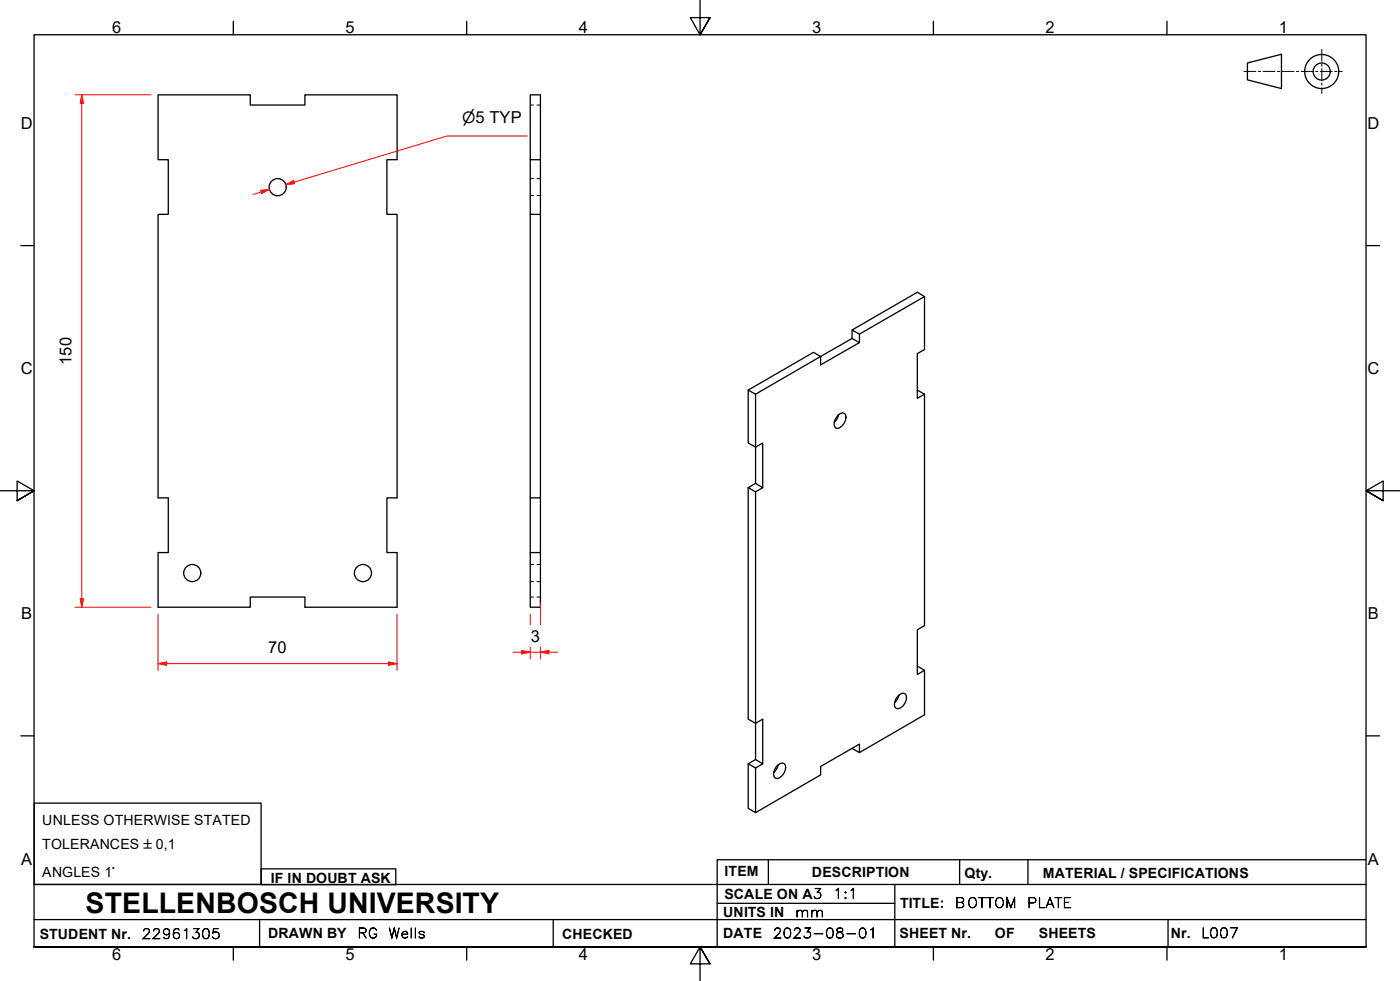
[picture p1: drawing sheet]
<svg xmlns="http://www.w3.org/2000/svg" width="410mm" height="287mm" viewBox="0 0 410 287" stroke-linecap="round" stroke-linejoin="round" font-family="sans-serif">
<!-- layer: Visible Edges(ISO) -->
<g fill="none" stroke="#000" stroke-width=".38">
<path d="M46.3 27.8h27v2.9h16v-2.9h27v19h-3v16h3v82.9h-3v16h3v16.1h-27v-3h-16v3h-27v-16.1h3v-16h-3v-82.9h3v-16h-3zM155.3 46.8v16h2.9M158.2 46.8h-2.9v-19h2.9v35M155.3 62.8v82.9h2.9v-82.9M249.5 96.6v2.5l2.2 1.2-11.4 6.5v-2.5l9.2-5.2M270.7 86.8l-19 11M219.1 114.2v15.5l2.1 1.2 2.1-1.2v13.1M221.2 115.4l-2.1-1.2 19.1-11.1 2.1 1.2-19.1 11.1v26.1l2.1 1.3-2.1 1.2M251.7 100.3v-2.5l-2.2-1.2 19.1-11.1 2.1 1.3v15.5l-2.1 1.2v13.1l2.1-1.2-2.1-1.2M270.7 115.4v67.7l-2.1 1.3v13l2.1-1.2M245.3 121.6l1.3-.7 .6 .1a2.48 2.48 0 0 1-.6 3.6l-1.3 .8-.6-.1a2.2 2.2 0 0 1 0-2.9zM245.6 121.4l-.3 .9-1.1 1.3"/>
<path d="M155.3 145.7v16M158.2 145.7v32.1h-2.9v-16.1h2.9M219.1 142.8v67.7l2.1 1.2v-67.7M221.2 141.5l-2.1 1.3 2.1 1.2M268.6 195l2.1 1.2v13l-19 11.1-2.2-1.2M263 203.7l1.4-.8 .5 .1a2.55 2.55 0 0 1-.5 3.7l-1.4 .8-.6-.2a2.48 2.48 0 0 1 .6-3.6zM263.3 203.5l-1.4 2.3M219.1 223.6l2.1 1.2v13.1l-2.1-1.3zM219.1 223.6l2.1-1.3 2.1 1.3-2.1 1.2M221.2 222.3v-10.6l2.1-1.2v13.1M227.6 224.1l1.4-.8 .6 .2a2.48 2.48 0 0 1-.6 3.6l-1.4 .8-.6-.1a2.55 2.55 0 0 1 .6-3.7zM227.9 223.9l-.3 .8-1 1.4"/>
<path d="M251.7 220.3v-2.5l-11.4 6.6v2.4l-19.1 11.1"/>
<circle cx="81.3" cy="54.8" r="2.51"/>
<circle cx="56.3" cy="167.7" r="2.51"/>
<circle cx="106.3" cy="167.7" r="2.51"/>
</g>
<!-- layer: Hidden Edges(ISO) -->
<path d="M155.3 30.7h.9M157.2 30.7h1M155.3 52.3h.9M155.3 57.2h.9M157.2 52.3h1M157.2 57.2h1M155.3 174.8h.9M155.3 165.2h.9M155.3 170.3h.9M157.2 174.8h1M157.2 165.2h1M157.2 170.3h1" fill="none" stroke="#000" stroke-width=".29"/>
<!-- layer: Border_0 -->
<g fill="none" stroke="#000" stroke-width=".38">
<path d="M68.3 6.2v4M136.7 6.2v4M205 .1v10.1l-2.9-5h5.8l-2.9 5 2.9-5M273.3 6.2v4M341.7 6.2v4M6.1 71.9h3.9M400 71.9h3.9M0 143.7h10l-5-2.9v5.8l5-2.9-5 2.9M410 143.7h-10l5-2.9v5.8l-5-2.9 5 2.9M6.1 215.4h3.9M400 215.4h3.9M10 277.2v-267h390v267h-390h390"/>
<path d="M68.3 277.2v3.9M136.7 277.2v3.9M273.3 277.2v3.9M341.7 277.2v3.9M207.9 282.1l-2.9-4.9 2.9 4.9h-5.8l2.9-4.9v10"/>
</g>
<!-- layer: Sketch Geometry(ISO) -->
<g fill="none" stroke="#000" stroke-width=".38">
<path d="M365.3 18.4l9.9-2.5v10l-9.9-2.5zM10 235.1h66.5v23.8h-66.5zM10 258.9h390M76.5 254.3h39.4v4.7h-39.4zM225 251.7v7.2M262 258.9v18.3M281 251.7v7.2M301 251.7v7.2M400 251.7h-190v25.5M10 277.2h390M10 269.2h390M76 269.2v8"/>
<path d="M162 269.2v8M210 264.4h52M342 269.2v8"/>
<circle cx="387" cy="20.9" r="5"/>
<circle cx="387" cy="20.9" r="2.51"/>
</g>
<g fill="none" stroke="#000" stroke-width=".29">
<path d="M387 14.5v3.5M387 18.7v.7M364.2 20.9h3.5M368.4 20.9h.7M369.8 20.9h3.5M374 20.9h.7M375.4 20.9h3.5M379.6 20.9h.7M381 20.9h3.5M385.2 20.9h.7M386.6 20.9h3.5M387 20.1v3.5"/>
<path d="M387 24.3v.7M387 25.7v1.7M390.8 20.9h.7M392.2 20.9h.8"/>
</g>
<!-- layer: Dimensions(ISO) -->
<path d="M23.9 27.8v2.4" fill="none" stroke="#f00" stroke-width=".29"/>
<path d="M23.9 27.8l.5 2.4h-.9z" fill-rule="evenodd" fill="#f00"/>
<path d="M23.9 27.8l.5 2.4h-.9zM23.9 175.3v2.5" fill="none" stroke="#f00" stroke-width=".29"/>
<path d="M23.5 175.3h.9l-.5 2.5z" fill-rule="evenodd" fill="#f00"/>
<path d="M22 27.8h22.3M23.9 30.2v145.1M22 177.8h22.3M23.5 175.3h.9l-.5 2.5zM46.3 194.3h2.5" fill="none" stroke="#f00" stroke-width=".29"/>
<path d="M46.3 194.3l2.5-.5v1z" fill-rule="evenodd" fill="#f00"/>
<path d="M46.3 194.3l2.5-.5v1zM113.8 194.3h2.5" fill="none" stroke="#f00" stroke-width=".29"/>
<path d="M113.8 193.8l2.5 .5-2.5 .5z" fill-rule="evenodd" fill="#f00"/>
<path d="M46.3 179.8v16.4M116.3 179.8v16.4M48.8 194.3h65M113.8 193.8l2.5 .5-2.5 .5zM152.7 190.9h2.6" fill="none" stroke="#f00" stroke-width=".29"/>
<path d="M152.7 190.4l2.6 .5-2.6 .5z" fill-rule="evenodd" fill="#f00"/>
<path d="M152.7 190.4l2.6 .5-2.6 .5zM158.2 190.9h2.5" fill="none" stroke="#f00" stroke-width=".29"/>
<path d="M158.2 190.9l2.5-.5v1z" fill-rule="evenodd" fill="#f00"/>
<path d="M86.1 53.3l-2.4 .8M155.3 179.8v3M158.2 176.7v6.1M150.2 190.9h2.5M155.3 190.9h2.9M155.3 189.4v3.5M158.2 190.9l2.5-.5v1zM158.2 189.4v3.5M160.7 190.9h2.6" fill="none" stroke="#f00" stroke-width=".29"/>
<path d="M83.7 54.1l2.2-1.3 .3 1z" fill-rule="evenodd" fill="#f00"/>
<path d="M78.9 55.4l-2.4 .8M83.7 54.1l2.2-1.3 .3 1z" fill="none" stroke="#f00" stroke-width=".29"/>
<path d="M76.3 55.7l2.6-.3-2.3 1.3z" fill-rule="evenodd" fill="#f00"/>
<path d="M154.4 39.8h-23.6l-47.1 14.3M76.3 55.7l2.6-.3-2.3 1.3zM76.5 56.2l-2.4 .7" fill="none" stroke="#f00" stroke-width=".29"/>
<text font-size="8.3" x="25.1" y="267.2">STELLENBOSCH UNIVERSITY</text>
<g font-size="4.8">
<text x="32.8" y="9.7">6</text>
<text x="101.2" y="9.7">5</text>
<text x="169.5" y="9.7">4</text>
<text x="237.8" y="9.7">3</text>
<text x="306.1" y="9.7">2</text>
<text x="374.5" y="9.7">1</text>
<text x="6.1" y="37.8">D</text>
<text x="400.4" y="37.8">D</text>
<text x="20.9" y="106.8" transform="rotate(-90 20.9 106.8)">150</text>
<text x="6.1" y="109.6">C</text>
<text x="400.4" y="109.6">C</text>
<text x="6.2" y="181.3">B</text>
<text x="400.5" y="181.3">B</text>
<text x="78.5" y="191.1">70</text>
<text x="155.4" y="187.8">3</text>
<text x="6.2" y="253.1">A</text>
<text x="400.5" y="253.1">A</text>
<text x="32.8" y="281.1">6</text>
<text x="101.2" y="281.1">5</text>
<text x="169.5" y="281.1">4</text>
<text x="237.8" y="281.1">3</text>
<text x="306.1" y="281.1">2</text>
<text x="374.5" y="281.1">1</text>
</g>
<text font-size="4.6" x="135.3" y="36">⌀5 TYP</text>
<g font-size="4.1">
<text x="12.4" y="241.5">UNLESS OTHERWISE STATED</text>
<text x="12.4" y="248.5">TOLERANCES ±0,1</text>
<text x="12.4" y="256.6">ANGLES 1°</text>
<text x="212.2" y="256.5">ITEM</text>
<text x="237.7" y="256.7">DESCRIPTION</text>
<text x="282.4" y="256.9">Qty.</text>
<text x="305.4" y="256.9">MATERIAL / SPECIFICATIONS</text>
<text x="79.3" y="258.5">IF IN DOUBT ASK</text>
<text x="212.1" y="263">SCALE ON A3</text>
<text x="211.8" y="268.4">UNITS IN</text>
<text x="263.5" y="265.7">TITLE:</text>
<text x="11.6" y="274.8">STUDENT Nr.</text>
<text x="78.5" y="274.6">DRAWN BY</text>
<text x="164.6" y="274.8">CHECKED</text>
<text x="211.8" y="274.6">DATE</text>
<text x="263.4" y="274.6">SHEET Nr.</text>
<text x="291.3" y="274.6">OF</text>
<text x="304.2" y="274.6">SHEETS</text>
<text x="342.8" y="274.5">Nr.</text>
</g>
<g font-size="4">
<text x="243.9" y="263">1:1</text>
<text x="232.8" y="268.4">mm</text>
<text x="279.6" y="265.7">BOTTOM</text>
<text x="300.7" y="265.7">PLATE</text>
<text x="41.5" y="274.8">22961305</text>
<text x="104.6" y="274.6">RG</text>
<text x="113.7" y="274.6">Wells</text>
<text x="226.3" y="274.6">2023-08-01</text>
<text x="351.7" y="274.5">L007</text>
</g>
</svg>
